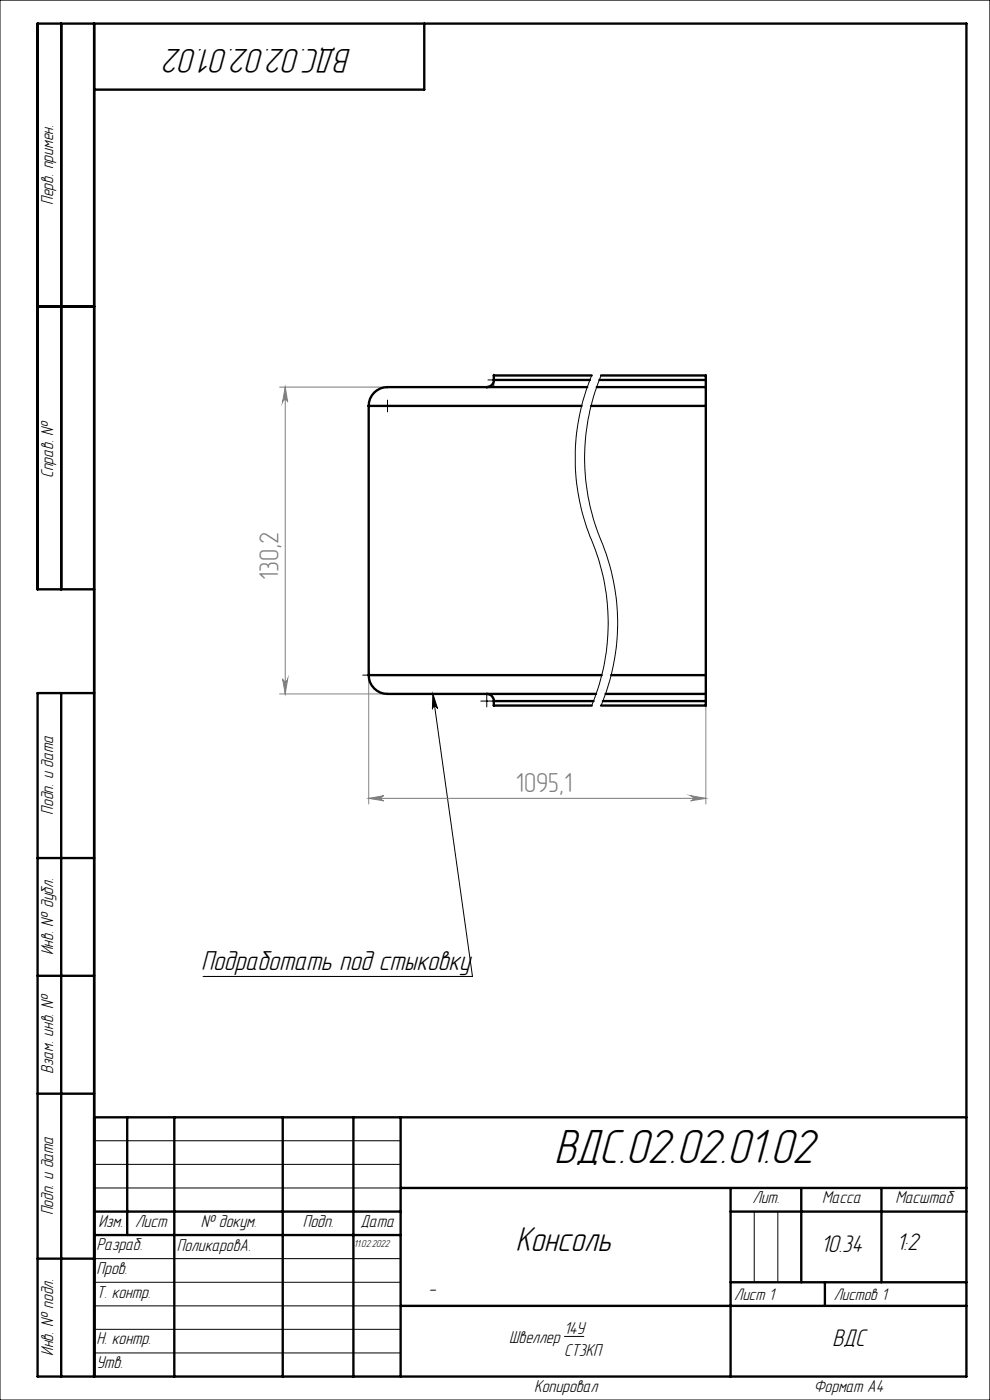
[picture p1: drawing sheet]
<svg xmlns="http://www.w3.org/2000/svg" width="210mm" height="297mm" viewBox="0 0 210 297" stroke-linecap="round" stroke-linejoin="round" font-family="sans-serif">
<g fill="none" stroke="#000" stroke-width=".21">
<path d="M0 0h210v297h-210zM104.7 79.4v2.5M125.5 79.7a46.1 46.1 0 0 0 .7 36.8 45.6 45.6 0 0 1-.7 33.2M127.5 79.7a46.1 46.1 0 0 0 .7 36.8 45.1 45.1 0 0 1-.7 33.2M81 86.1h2.5M82.2 84.9v2.5M103.5 80.6h2.5M76.9 143.2h2.5M78.2 142v2.5M91.8 147.2l8.4 59.9h-57.1M91.8 147.2l1 3.1a.55 .55 0 0 0-.6-.4 .55 .55 0 0 0-.5 .6zM102 148.7h2.5"/>
<path d="M103.3 147.5v2.5M20 242h65M20 247h65M20 252h65M160 257v15M165 257v15M20 267h65M20 272h65M20 277h65M20 282h65M20 287h65M119.7 283.5h4.2"/>
</g>
<path d="M59.3 82.1h22.9M60.5 82.1v65.1M60.5 82.1l.5 3.2a.55 .55 0 0 0-.5-.5 .55 .55 0 0 0-.6 .5zM59.3 147.2h22.9M59.9 144a.55 .55 0 0 0 .6 .5 .55 .55 0 0 0 .5-.5l-.5 3.2zM78.2 143.2v27.4M149.7 149.7v20.9M78.2 169.4h71.5M78.2 169.4l3.2-.6a.55 .55 0 0 0-.5 .5 .55 .55 0 0 0 .5 .6zM146.5 168.8l3.2 .6-3.2 .5a.55 .55 0 0 0 .5-.6 .55 .55 0 0 0-.5-.5z" fill="none" stroke="#808080" stroke-width=".21"/>
<g fill="none" stroke="#000" stroke-width=".5">
<path d="M13 5v120M20 5v287M90 5v14h-70M8 65h12M20 125h-12v-120h197v287h-197v-145h12M13 147v145M8 182h12M8 207h12M8 232h12M20 237h185M27 237v25M37 237v55"/>
<path d="M60 237v55M75 237v55M85 237v55M20 257h65M85 252h120M155 252v40M155 257h50M170 252v20M187 252v20M8 267h12M20 262h65M85 277h120"/>
<path d="M155 272h50M175 272v5"/>
</g>
<path d="M91.8 147.2l1 3.1a.55 .55 0 0 0-.6-.4 .55 .55 0 0 0-.5 .6z" fill="#000"/>
<g fill="#808080">
<path d="M78.2 169.4l3.2-.6a.55 .55 0 0 0-.5 .5 .55 .55 0 0 0 .5 .6zM146.5 168.8l3.2 .6-3.2 .5a.55 .55 0 0 0 .5-.6 .55 .55 0 0 0-.5-.5z"/>
<path d="M60.5 82.1l.5 3.2a.55 .55 0 0 0-.5-.5 .55 .55 0 0 0-.6 .5zM59.9 144a.55 .55 0 0 0 .6 .5 .55 .55 0 0 0 .5-.5l-.5 3.2z"/>
</g>
<g fill="none" stroke="#000" stroke-width=".5">
<path d="M125.5 79.7h-20.8v.9M127.5 79.7h22.2v.9M78.2 86.1h45.2M78.2 86.1v57.1M104.7 80.6a1.49 1.49 0 0 1-1.4 1.5M104.7 80.6h20.4M124.6 82.1h-42.4a4 4 0 0 0-4 4M125.4 86.1h24.3M126.6 82.1h23.1M127.1 80.6h22.6M149.7 80.6v1.5M149.7 82.1v4"/>
<path d="M149.7 86.1v57.1M78.2 143.2a4 4 0 0 0 4 4h44.2M78.2 143.2h49.4M103.3 147.2a1.51 1.51 0 0 1 1.4 1.5M104.7 148.7v1h20.8M104.7 148.7h21.2M127.9 148.7h21.8M128.4 147.2h21.3M129.6 143.2h20.1M149.7 147.2v1.5M149.7 143.2v4M149.7 148.7v1h-22.2"/>
</g>
<text font-size="10.5" x="117.5" y="246.7">ВДС.02.02.01.02</text>
<g font-size="7.5">
<text x="74.6" y="10.5" transform="rotate(-180 74.6 10.5)">ВДС.02.02.01.02</text>
<text x="109.3" y="265.3">Консоль</text>
</g>
<text font-size="6" x="42.6" y="205.7">Подработать под стыковку</text>
<g font-size="5.8" fill="#808080">
<text x="59.1" y="123" transform="rotate(-90 59.1 123)">130,2</text>
<text x="109.4" y="167.9">1095,1</text>
</g>
<g font-size="5.3">
<text x="174.1" y="265.6">10.34</text>
<text x="190.2" y="265.2">1:2</text>
<text x="176.6" y="285.6">ВДС</text>
</g>
<text font-size="4.4" x="90.9" y="274.7">-</text>
<g font-size="3.8">
<text x="11.3" y="43.5" transform="rotate(-90 11.3 43.5)">Перв. примен.</text>
<text x="11.3" y="101.4" transform="rotate(-90 11.3 101.4)">Справ. №</text>
<text x="11.3" y="172.8" transform="rotate(-90 11.3 172.8)">Подп. и дата</text>
<text x="11.3" y="202.7" transform="rotate(-90 11.3 202.7)">Инв. № дубл.</text>
<text x="11.3" y="227.8" transform="rotate(-90 11.3 227.8)">Взам. инв. №</text>
<text x="11.3" y="257.9" transform="rotate(-90 11.3 257.9)">Подп. и дата</text>
<text x="159.6" y="255.3">Лит.</text>
<text x="174.4" y="255.3">Масса</text>
<text x="189.9" y="255.3">Масштаб</text>
<text x="20.9" y="260.3">Изм.</text>
<text x="28.7" y="260.2">Лист</text>
<text x="42.6" y="260.2">№ докум.</text>
<text x="64.2" y="260.2">Подп.</text>
<text x="76.5" y="260.2">Дата</text>
<text x="20.5" y="265.3">Разраб.</text>
<text x="37.5" y="265.4">ПоликаровА.</text>
<text x="20.5" y="275.3">Т. контр.</text>
<text x="20.5" y="270.3">Пров.</text>
<text x="11.3" y="287.7" transform="rotate(-90 11.3 287.7)">Инв. № подл.</text>
<text x="20.5" y="285.2">Н. контр.</text>
<text x="108" y="284.9">Швеллер</text>
<text x="119.7" y="283.1">14У</text>
<text x="119.7" y="287.7">СТ3КП</text>
<text x="20.5" y="290.3">Утв.</text>
<text x="113.3" y="295.3">Копировал</text>
<text x="172.6" y="295.3">Формат А4</text>
</g>
<g font-size="3.7">
<text x="155.7" y="275.8">Лист 1</text>
<text x="176.9" y="275.8">Листов 1</text>
</g>
<text font-size="2.2" x="75.1" y="264.6">11.02.2022</text>
</svg>
